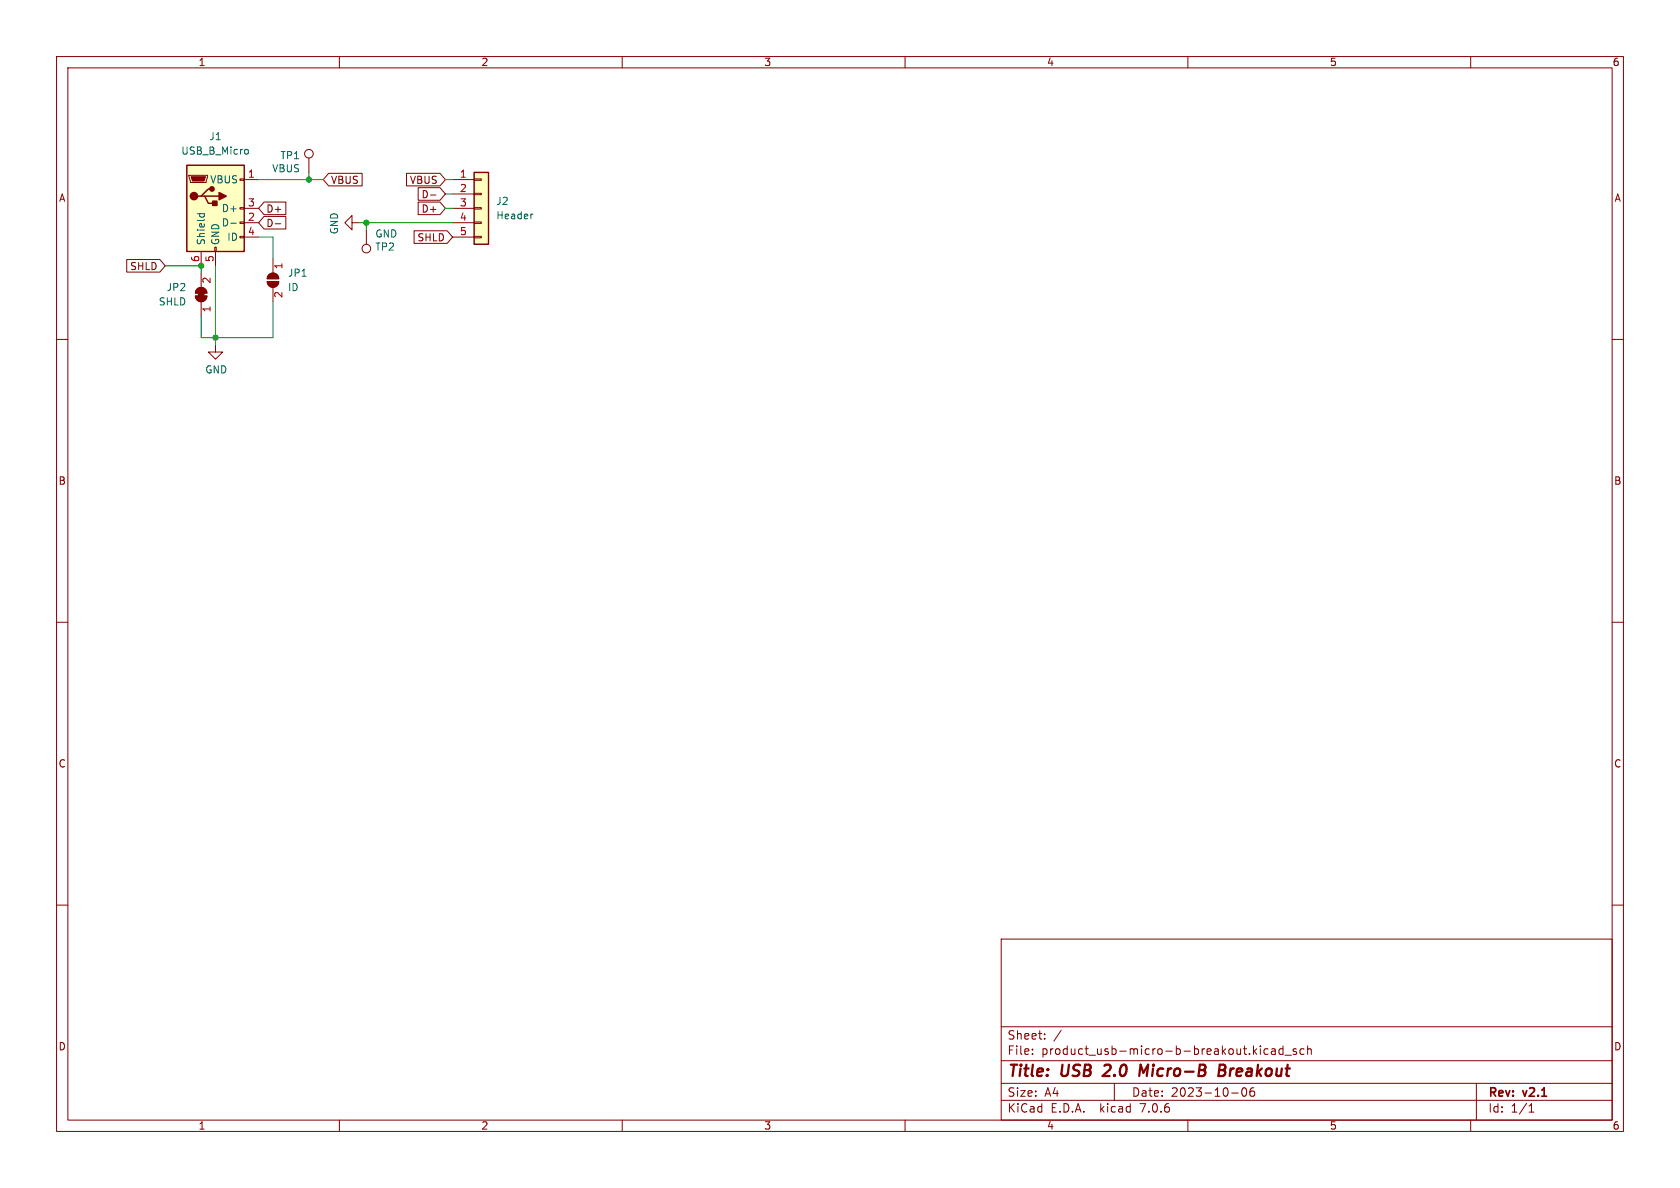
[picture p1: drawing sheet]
<svg xmlns="http://www.w3.org/2000/svg" width="297mm" height="210mm" viewBox="0 0 297 210" stroke-linecap="round" stroke-linejoin="round" font-family="sans-serif">
<g fill="none" stroke="#840000" stroke-width=".18">
<path d="M10 10h277v190h-277zM12 12h273v186h-273zM60 10v2M110 10v2M160 10v2M210 10v2M260 10v2M33.4 31h3.3v.2l-.3 1.1h-2.7zM42.4 39.2h.8v.3h-.8zM42.4 36.7h.8v.3h-.8zM42.4 31.6h.8v.3h-.8zM43.2 31.8h2.5"/>
<path d="M43.2 36.8h2.5M43.2 39.4h2.5M46.7 35.7h3.8v2.2h-3.8l-1-1.1zM46.7 38.3h3.8v2.2h-3.8l-1-1.1zM48.7 39.6h.9M54.6 27.9v2.6M58.1 30.6h5.9v2.3h-5.9l-1-1.1zM62.2 39.4v-1.3l-1.2 1.3 1.2 1.2v-1.2h1.3M71.9 30.6h5.9l.9 1.2-.9 1.1h-5.9zM73.9 35.7h3.9l.9 1.1-.9 1.1h-3.9zM73.9 33.2h3.9l.9 1.1-.9 1.1h-3.9zM76.1 34.5h1"/>
<path d="M80 31.8h3.8M80 34.3h3.8M80 36.8h3.8M80 39.4h3.8M83.8 39.2h1.3v.3h-1.3zM83.8 36.7h1.3v.3h-1.3zM83.8 34.2h1.3v.2h-1.3zM83.8 31.6h1.3v.3h-1.3zM10 60h2M22.4 45.9h5.9l.9 1.1-.9 1.1h-5.9zM34.5 52.3h2.1a1.02 1.02 0 0 1-1 1 1.02 1.02 0 0 1-1.1-1zM34.9 51.1a1.02 1.02 0 0 1 1.1-.2 1.02 1.02 0 0 1 .6 .9h-2.1z"/>
<path d="M35.6 44.5v2.5M35.6 48.3v2.5M35.6 53.3v2.6M38 43.7h.2v.8h-.2zM38.1 44.5v2.5M42.4 41.8h.8v.2h-.8zM43.2 41.9h2.5M47.2 49.8h2.1a1.02 1.02 0 0 1-1 1 1.02 1.02 0 0 1-1.1-1zM47.6 48.6a1.02 1.02 0 0 1 1.1-.3 1.02 1.02 0 0 1 .6 1h-2.1zM48.3 45.7v2.6M48.3 50.8v2.5M64.8 40.6v2.6"/>
<path d="M73.2 40.8h5.9l.9 1.1-.9 1.1h-5.9zM80 41.9h3.8M83.8 41.8h1.3v.2h-1.3zM285 60h2M38.1 61v1.2h1.3l-1.3 1.3-1.3-1.3h1.3M10 110h2M285 110h2M10 160h2M285 160h2M177 166h108v32h-108zM60 198v2M110 198v2"/>
<path d="M160 198v2M177 194.5h108M177 191.5h108M177 187.5h108M177 181.5h108M182.5 186.3v.1M182.5 185.5v.1M184.7 183.6v.1M184.7 182.8v.1M187.6 182.1l-1.3 2M197 191.5v3M210 198v2"/>
<path d="M217.7 193.2h1.2M219.7 192.4l.2-.1a.81 .81 0 0 1 .6 .6 .81 .81 0 0 1-.3 .8l-.2 .1a.81 .81 0 0 1-.3-1.4zM221.7 192.3a.59 .59 0 0 0-.7 .6v.6l.1 .2 .4 .1 .2-.1 .1-.5-.1-.3h-.5l-.2 .3M222.8 184.9v.1M222.8 185.4v1M224.2 185.5l-.5-.1-.2 .3v.4l.1 .2h.6M224.8 185.5h.6l.1 .9M225.5 185.8h-.5a.29 .29 0 0 0-.3 .3 .29 .29 0 0 0 .3 .3l.5-.1M226.8 185.5l-.4-.1-.3 .3v.4l.1 .2h.6M226.8 184.9v1.5M227.2 186.5h1.1M229.2 185.5l-.4-.1-.2 .2 .1 .2 .5 .2v.3h-.6"/>
<path d="M230.5 185.5l-.4-.1-.3 .3v.4l.2 .2h.5M231.2 185.5l.2-.1 .3 .1 .1 .9M231.2 184.9v1.5M260 198v2M261 191.5v6.5M270.3 196.6h.9M270.3 195.5l.4-.4v1.5"/>
<circle cx="54.6" cy="27.2" r=".76"/>
<circle cx="64.8" cy="43.9" r=".76"/>
</g>
<path d="M196.2 189.1l-1.3 1.1h1.3M203 188.2l-.9 1.4-.5-1.4-.2 2M215.5 189.2h.7M215.6 188.2h.7a.49 .49 0 0 1 .3 .5 .49 .49 0 0 1-.4 .5l.3 .1a.58 .58 0 0 1-.3 .9h-.8z" fill="none" stroke="#840000" stroke-width=".4"/>
<g fill="#840000" stroke="#840000" stroke-width=".18">
<path d="M47.6 48.6a1.02 1.02 0 0 1 1.1-.3 1.02 1.02 0 0 1 .6 1h-2.1z"/>
<path d="M47.2 49.8h2.1a1.02 1.02 0 0 1-1 1 1.02 1.02 0 0 1-1.1-1z"/>
<path d="M35.1 51.6h1v1h-1z"/>
<path d="M34.5 52.3h2.1a1.02 1.02 0 0 1-1 1 1.02 1.02 0 0 1-1.1-1z"/>
<path d="M34.9 51.1a1.02 1.02 0 0 1 1.1-.2 1.02 1.02 0 0 1 .6 .9h-2.1z"/>
<path d="M33.8 31.2h2.5l-.2 .8h-2.1z"/>
</g>
<g fill="#ffffc2" stroke="#ffffc2" stroke-width=".18">
<path d="M83.8 30.5h2.6v12.7h-2.6z"/>
<path d="M33 29.2h10.2v15.3h-10.2z"/>
</g>
<path d="M33 29.2h10.2v15.3h-10.2zM35.6 34.7h.6l.6 1.2h1.3M36.2 34.7h2.5M37.5 33.4h-.7l-1.2 1.3h-.7M83.8 30.5h2.6v12.7h-2.6z" fill="none" stroke="#840000" stroke-width=".25"/>
<path d="M34.9 37.8h1.2M35.4 37.8l-.1 .3M36.1 37.8v.3M40.8 39.5h1M43.5 26.4l.3 .1 .1 .1-.1 .5-.3 .1M94.2 37.8l-.2 .1" fill="none" stroke="#006464" stroke-width=".18"/>
<g fill="#840000" stroke="#840000" stroke-width=".25">
<path d="M38.7 34l1.3 .7-1.3 .6z"/>
<path d="M37.6 35.6h.8v.7h-.8z"/>
<circle cx="34.3" cy="34.7" r=".63"/>
<circle cx="37.5" cy="33.4" r=".38"/>
</g>
<path d="M45.7 31.8h11.4M54.6 30.5v1.3M63.5 39.4h16.5M64.8 39.4v1.2M78.7 34.3h1.3M78.7 36.8h1.3M78.7 31.8h1.3M29.2 47h6.4v1.3M38.1 47v14M45.7 41.9h2.6v3.8M48.3 53.3v6.4h-12.7v-3.8" fill="none" stroke="#009600" stroke-width=".18"/>
<g fill="#009600" stroke="#009600" stroke-width=".18">
<circle cx="64.8" cy="39.4" r=".46"/>
<circle cx="38.1" cy="59.7" r=".46"/>
<circle cx="35.6" cy="47" r=".46"/>
<circle cx="54.6" cy="31.8" r=".46"/>
</g>
<g font-size="2.8" fill="#840000">
<text x="178" y="190.9">Title:</text>
<text x="187.7" y="190.9">USB</text>
<text x="196" y="190.9">2.0</text>
<text x="203.1" y="190.9">Micro-B</text>
<text x="217.9" y="190.9">Breakout</text>
</g>
<g font-size="2.1" fill="#840000">
<text x="178" y="184">Sheet:</text>
<text x="178" y="186.7">File:</text>
<text x="184.1" y="186.7">product_usb-micro-b-breakout.kicad_sch</text>
<text x="178" y="196.9">KiCad</text>
<text x="178" y="194.1">Size:</text>
<text x="184.7" y="194.1">A4</text>
<text x="185.7" y="196.9">E.D.A.</text>
<text x="194.6" y="196.9">kicad</text>
<text x="200" y="194.1">Date:</text>
<text x="201.8" y="196.9">7.0.6</text>
<text x="207" y="194.1">2023-10-06</text>
<text x="263" y="194.3">Rev:</text>
<text x="263" y="196.9">Id:</text>
<text x="267.1" y="196.9">1/1</text>
<text x="269.4" y="194.3">v2.1</text>
</g>
<g font-size="1.8" fill="#840000">
<text x="35" y="11.9">1</text>
<text x="85" y="11.9">2</text>
<text x="135" y="11.9">3</text>
<text x="185" y="11.9">4</text>
<text x="235" y="11.9">5</text>
<text x="285" y="11.9">6</text>
<text x="10.3" y="35.9">A</text>
<text x="58.4" y="32.7">VBUS</text>
<text x="72.4" y="32.7">VBUS</text>
<text x="74.4" y="35.2">D-</text>
<text x="285.3" y="35.9">A</text>
<text x="47" y="37.8">D+</text>
<text x="47" y="40.3">D-</text>
<text x="74.4" y="37.8">D+</text>
<text x="22.9" y="47.9">SHLD</text>
<text x="73.7" y="42.9">SHLD</text>
<text x="10.3" y="85.9">B</text>
<text x="285.3" y="85.9">B</text>
<text x="10.3" y="135.9">C</text>
<text x="285.3" y="135.9">C</text>
<text x="10.3" y="185.9">D</text>
<text x="285.3" y="185.9">D</text>
<text x="35" y="199.9">1</text>
<text x="85" y="199.9">2</text>
<text x="135" y="199.9">3</text>
<text x="185" y="199.9">4</text>
<text x="235" y="199.9">5</text>
<text x="285" y="199.9">6</text>
</g>
<g font-size="1.8" fill="#006464">
<text x="32" y="27.5">USB_B_Micro</text>
<text x="36.9" y="25">J1</text>
<text x="49.5" y="28.3">TP1</text>
<text x="37.1" y="32.6">VBUS</text>
<text x="48" y="30.7">VBUS</text>
<text x="39.1" y="40.2">D-</text>
<text x="39.1" y="37.7">D+</text>
<text x="60" y="41.5" transform="rotate(-90 60 41.5)">GND</text>
<text x="87.6" y="36.4">J2</text>
<text x="87.6" y="39">Header</text>
<text x="36.4" y="43.4" transform="rotate(-90 36.4 43.4)">Shield</text>
<text x="39" y="43.4" transform="rotate(-90 39 43.4)">GND</text>
<text x="40.1" y="42.8">ID</text>
<text x="66.3" y="44.5">TP2</text>
<text x="66.3" y="42.2">GND</text>
<text x="29.4" y="51.7">JP2</text>
<text x="50.8" y="49.1">JP1</text>
<text x="50.8" y="51.7">ID</text>
<text x="28" y="54.2">SHLD</text>
<text x="36.2" y="66.2">GND</text>
</g>
<g font-size="1.8" fill="#a90000">
<text x="43.7" y="31.5">1</text>
<text x="81.2" y="31.5">1</text>
<text x="81.2" y="34">2</text>
<text x="43.7" y="39.1">2</text>
<text x="43.7" y="36.6">3</text>
<text x="43.7" y="41.7">4</text>
<text x="81.2" y="36.6">3</text>
<text x="81.2" y="39.1">4</text>
<text x="81.2" y="41.7">5</text>
<text x="35.3" y="46.4" transform="rotate(-90 35.3 46.4)">6</text>
<text x="37.8" y="46.4" transform="rotate(-90 37.8 46.4)">5</text>
<text x="50.2" y="47.7" transform="rotate(-90 50.2 47.7)">1</text>
<text x="37.5" y="50.2" transform="rotate(-90 37.5 50.2)">2</text>
<text x="50.2" y="52.8" transform="rotate(-90 50.2 52.8)">2</text>
<text x="37.5" y="55.3" transform="rotate(-90 37.5 55.3)">1</text>
</g>
</svg>
